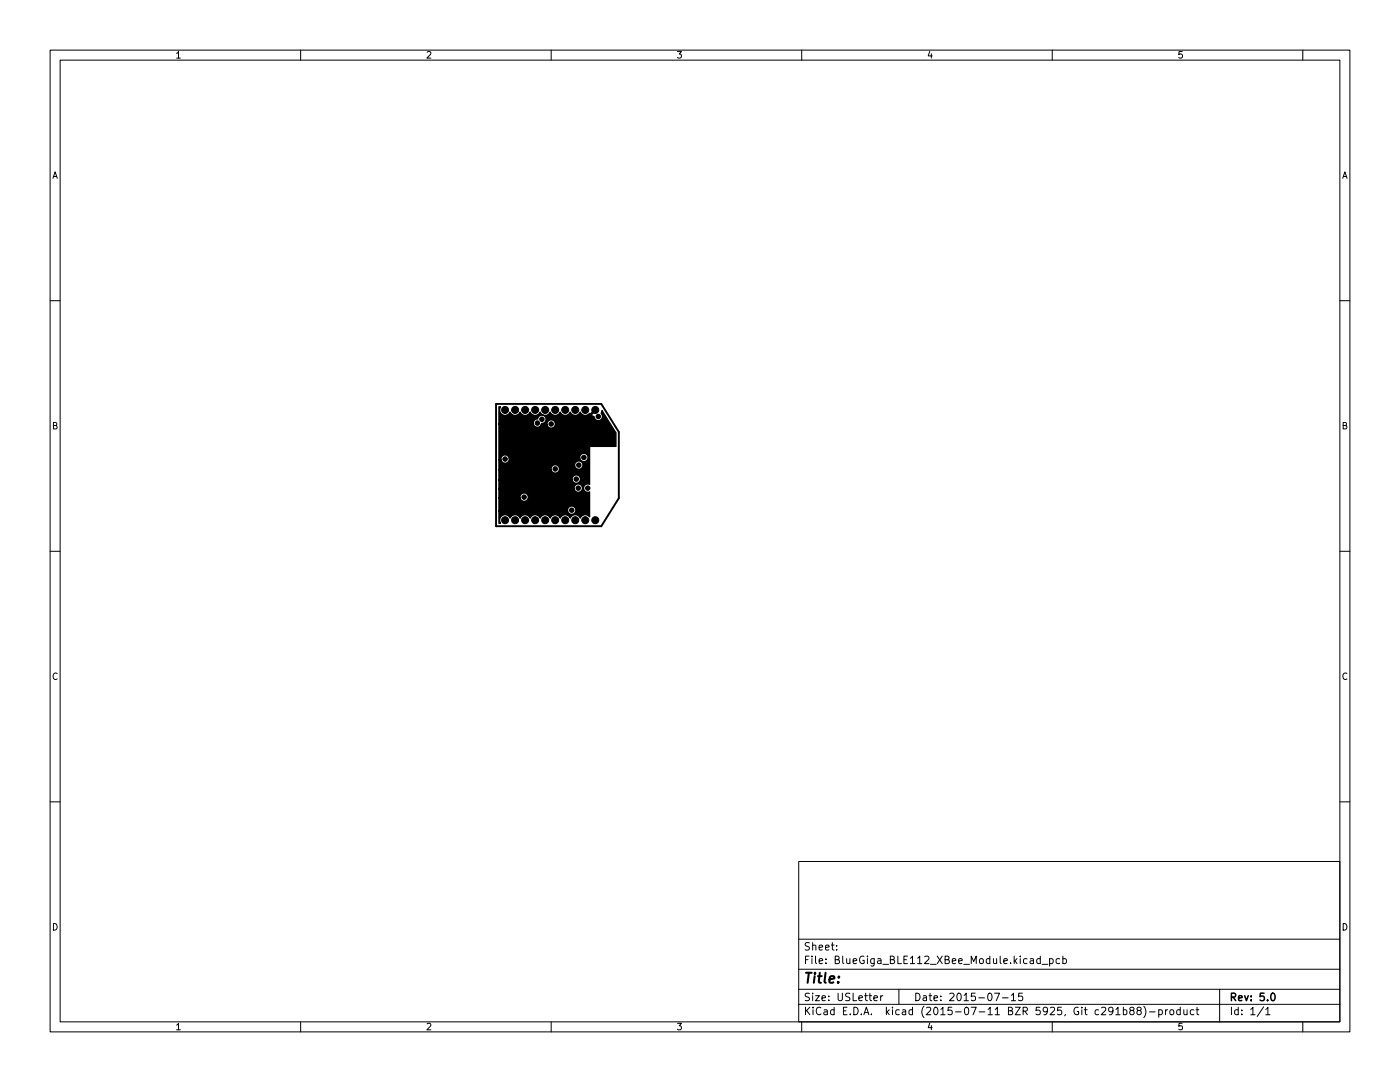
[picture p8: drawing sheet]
<svg xmlns="http://www.w3.org/2000/svg" width="279mm" height="216mm" viewBox="0 0 279 216" stroke-linecap="round" stroke-linejoin="round" font-family="sans-serif">
<g fill="none" stroke="#000" stroke-width=".2">
<path d="M10 10h259.4v195.9h-259.4zM12 12h255.4v191.9h-255.4zM60 10v2M110 10v2M160 10v2M210 10v2M260 10v2M10 60h2M267.4 60h2M10 110h2M267.4 110h2M10 160h2"/>
<path d="M267.4 160h2M159.4 171.9h108v32h-108zM159.4 197.4h108M159.4 193.4h108M159.4 187.4h108M167 189.4v.2M167 188.7v.1M174.4 199.2l.7-.2-.1-.3h-.4l-.2 .2 .1 .7h.5M175.8 198.7v1M176.2 198.7l-.4 .3M179.4 197.4v3M198.5 198.2h1l-.7 1.5"/>
<path d="M200 199.1h1.2M201.8 198.6l.5-.4v1.5M201.8 199.7h.9M204 198.2h-.7v.7l.2-.2 .5 .1 .1 .2-.1 .5-.2 .2-.5-.2M207.6 191.4l-.4-.1-.3 .3 .1 .6h.6M207.6 190.8v1.5M208 192.4h1.1M209.5 191.4l.4-.1 .3 .3-.2 .6h-.5M209.5 191.3v1.5M211.5 191.4l-.5-.1-.2 .3 .1 .6h.6M212.1 191.4l.4-.1 .3 .3-.1 .6h-.6M212.1 190.8v1.5"/>
<path d="M243.4 197.4v6.5M60 203.9v2M110 203.9v2M159.4 200.4h108M160 203.9v2M210 203.9v2M222.7 201.4l.4-.4v1.5M222.7 202.5h.8M224.2 201.5h.4l.3 .3-.1 .6h-.6M224.2 201v1.5M225.8 201.6l-.3-.3v-.2l.3-.1h.4l.1 .3v.2l-.7 .2-.1 .2v.4l.3 .2 .4-.1 .1-.2v-.4l-.3-.2M227.2 201.6l-.3-.3 .1-.2 .2-.1h.4l.2 .3-.1 .2-.7 .2-.1 .2 .1 .4 .2 .2h.3l.3-.3v-.3l-.3-.3"/>
<path d="M228.3 200.8a1.72 1.72 0 0 1 0 2.2M229.4 201.9h1.1M231.3 201.5h.4l.3 .3-.2 .6h-.5M231.3 201.5v1.5M232.6 201.5v1M233 201.5l-.4 .3M233.6 201.5h.4l.3 .3v.4l-.3 .3-.4-.1-.1-.2zM235.5 201.5h-.4l-.3 .3 .2 .6h.5M235.5 201v1.5M236.3 201.5v.9l.4 .1 .2-.2M236.9 201.5v1M238.3 201.5h-.5l-.3 .3 .2 .6h.6"/>
<path d="M238.7 201.5h.6M238.9 201v1.3l.4 .2M252.2 200.9l-1.3 1.9M252.6 201.4l.4-.4v1.5M252.6 202.5h.9M260 203.9v2"/>
</g>
<path d="M253.8 198.2h.2a.8 .8 0 0 1 .5 .7 .8 .8 0 0 1-.5 .8 1 1 0 0 1-.2-1.5z" fill="none" stroke="#000" stroke-width=".3"/>
<path d="M99 80.6h21l3.5 5.6v13.2l-3.5 5.6h-21z" fill="none" stroke="#000" stroke-width=".38"/>
<g fill="#000" stroke="#000" stroke-width=".2">
<circle cx="100.8" cy="81.8" r=".7"/>
<circle cx="100.8" cy="91.6" r=".44"/>
<circle cx="102" cy="95.6" r=".44"/>
<circle cx="102.4" cy="91.6" r=".44"/>
<circle cx="102.8" cy="81.8" r=".7"/>
<circle cx="103.6" cy="84" r=".44"/>
<circle cx="104.6" cy="99.2" r=".44"/>
<circle cx="104.8" cy="81.8" r=".7"/>
<circle cx="106.8" cy="81.8" r=".7"/>
<circle cx="107.3" cy="84.4" r=".44"/>
<circle cx="108.1" cy="83.7" r=".44"/>
<circle cx="108.8" cy="81.8" r=".7"/>
<circle cx="110" cy="84.6" r=".44"/>
<circle cx="110.8" cy="81.8" r=".7"/>
<circle cx="110.8" cy="93.6" r=".44"/>
<circle cx="112.8" cy="81.8" r=".7"/>
<circle cx="113.5" cy="84.6" r=".44"/>
<circle cx="114.8" cy="81.8" r=".7"/>
<circle cx="115" cy="95.6" r=".44"/>
<circle cx="115.3" cy="90.5" r=".44"/>
<circle cx="115.4" cy="97.4" r=".44"/>
<circle cx="115.5" cy="92.8" r=".44"/>
<circle cx="116.5" cy="91.3" r=".44"/>
<circle cx="116.8" cy="81.8" r=".7"/>
<circle cx="117.3" cy="97.4" r=".44"/>
<circle cx="118.8" cy="81.8" r=".7"/>
<circle cx="119.4" cy="83.1" r=".44"/>
<circle cx="100.8" cy="103.8" r=".7"/>
<circle cx="102.8" cy="103.8" r=".7"/>
<circle cx="104.8" cy="103.8" r=".7"/>
<circle cx="106.8" cy="103.8" r=".7"/>
<circle cx="108.8" cy="103.8" r=".7"/>
<circle cx="110.8" cy="103.8" r=".7"/>
<circle cx="112.8" cy="103.8" r=".7"/>
<circle cx="114.1" cy="101.8" r=".44"/>
<circle cx="114.8" cy="103.8" r=".7"/>
<circle cx="116.8" cy="103.8" r=".7"/>
<circle cx="118.8" cy="103.8" r=".7"/>
</g>
<path d="M99.6 81.2h.3a1.09 1.09 0 0 0 .4 1.6 1.09 1.09 0 0 0 1.5-.6 1.07 1.07 0 0 0 1 .7 1.07 1.07 0 0 0 1-.7 1.07 1.07 0 0 0 1 .7 1.07 1.07 0 0 0 1-.7 1.07 1.07 0 0 0 1 .7 1.07 1.07 0 0 0 1-.7 1.07 1.07 0 0 0 1 .7 1.07 1.07 0 0 0 1-.7 1.07 1.07 0 0 0 1 .7 1.07 1.07 0 0 0 1-.7 1.07 1.07 0 0 0 1 .7 1.07 1.07 0 0 0 1-.7 1.07 1.07 0 0 0 1 .7 1.07 1.07 0 0 0 1-.7 1.06 1.06 0 0 0 1.8 .3l.3 .1 .9-1 .2 .2-1 .9 .1 .3 .5 .1a.83 .83 0 0 0 1.2 .8 .83 .83 0 0 0 .2-1.4l.1-.6 2.8 4.5v2.7h-5.2v7.6a.83 .83 0 0 0-1.2 .7 .83 .83 0 0 0 1.2 .7v5a1.07 1.07 0 0 0-1.9 .3 1.07 1.07 0 0 0-1-.7 1.07 1.07 0 0 0-1 .7 1.07 1.07 0 0 0-1-.7 1.07 1.07 0 0 0-1 .7 1.07 1.07 0 0 0-1-.7 1.07 1.07 0 0 0-1 .7 1.07 1.07 0 0 0-1-.7 1.07 1.07 0 0 0-1 .7 1.07 1.07 0 0 0-1-.7 1.07 1.07 0 0 0-1 .7 1.07 1.07 0 0 0-1-.7 1.07 1.07 0 0 0-1 .7 1.07 1.07 0 0 0-1-.7 1.07 1.07 0 0 0-1 .7 1.09 1.09 0 0 0-1.5-.6 1.09 1.09 0 0 0-.4 1.6h-.3v-2.4h13.7a.84 .84 0 0 0 1.3 .5 .84 .84 0 0 0 0-1.4 .84 .84 0 0 0-1.3 .5v.4h-13.7v-2.6h4.2a.84 .84 0 0 0 1.3 .5 .84 .84 0 0 0 0-1.4 .84 .84 0 0 0-1.3 .5v.4h-4.2v-1.8h15a.84 .84 0 0 0 1.3 .5 .84 .84 0 0 0 0-1.4 .84 .84 0 0 0-1.3 .5v.4h-15v-1.8h14.6a.84 .84 0 0 0 1.3 .5 .84 .84 0 0 0 0-1.4 .84 .84 0 0 0-1.3 .5v.4h-14.6v-2.1h10.4a.84 .84 0 0 0 1.2 .6 .84 .84 0 0 0 .2-1.3h3.3a.84 .84 0 0 0 1.3 .5 .84 .84 0 0 0 0-1.4 .84 .84 0 0 0-1.3 .5v.4h-3.3a.83 .83 0 0 0-1-.2 .83 .83 0 0 0-.4 .9h-10.4v-1.9h.4a.84 .84 0 0 0 1 .6 .84 .84 0 0 0 .6-1h14.1a.84 .84 0 0 0 1.3 .6 .84 .84 0 0 0 0-1.4 .84 .84 0 0 0-1.3 .5v.3h-14.1a.84 .84 0 0 0-1-.6 .84 .84 0 0 0-.6 1h-.4v-7.2h6.8a.83 .83 0 0 0 .8 .7 .83 .83 0 0 0 .8-.5h1.2a.84 .84 0 0 0 1.3 .5 .84 .84 0 0 0 0-1.4 .84 .84 0 0 0-1.3 .5v.4h-1.2l.1-.3a.83 .83 0 0 0 .9-.8 .83 .83 0 0 0-.8-.9 .83 .83 0 0 0-.9 .8 .82 .82 0 0 0-.9 1h-6.8z" fill="#000" stroke="#000" stroke-width=".25"/>
<text font-size="2.8" x="160.4" y="196.2">Title:</text>
<g font-size="2.1">
<text x="160.4" y="189.7">Sheet:</text>
<text x="160.4" y="192.4">File: BlueGiga_BLE112_XBee_Module.kicad_pcb</text>
<text x="160.4" y="202.5">KiCad E.D.A. kicad (2015-07-11 BZR 5925, Git c291b88)-product</text>
<text x="160.4" y="199.7">Size: USLetter</text>
<text x="182.4" y="199.7">Date: 2015-07-15</text>
<text x="245.4" y="199.7">Rev: 5.0</text>
<text x="245.4" y="202.5">Id: 1/1</text>
</g>
<g font-size="1.8">
<text x="35" y="11.6">1</text>
<text x="85" y="11.6">2</text>
<text x="135" y="11.6">3</text>
<text x="185" y="11.6">4</text>
<text x="235" y="11.6">5</text>
<text x="10.3" y="35.6">A</text>
<text x="267.7" y="35.6">A</text>
<text x="10.3" y="85.7">B</text>
<text x="267.7" y="85.7">B</text>
<text x="10.3" y="135.6">C</text>
<text x="267.7" y="135.6">C</text>
<text x="10.3" y="185.7">D</text>
<text x="267.7" y="185.7">D</text>
<text x="35" y="205.6">1</text>
<text x="85" y="205.6">2</text>
<text x="135" y="205.6">3</text>
<text x="185" y="205.6">4</text>
<text x="235" y="205.6">5</text>
</g>
</svg>
